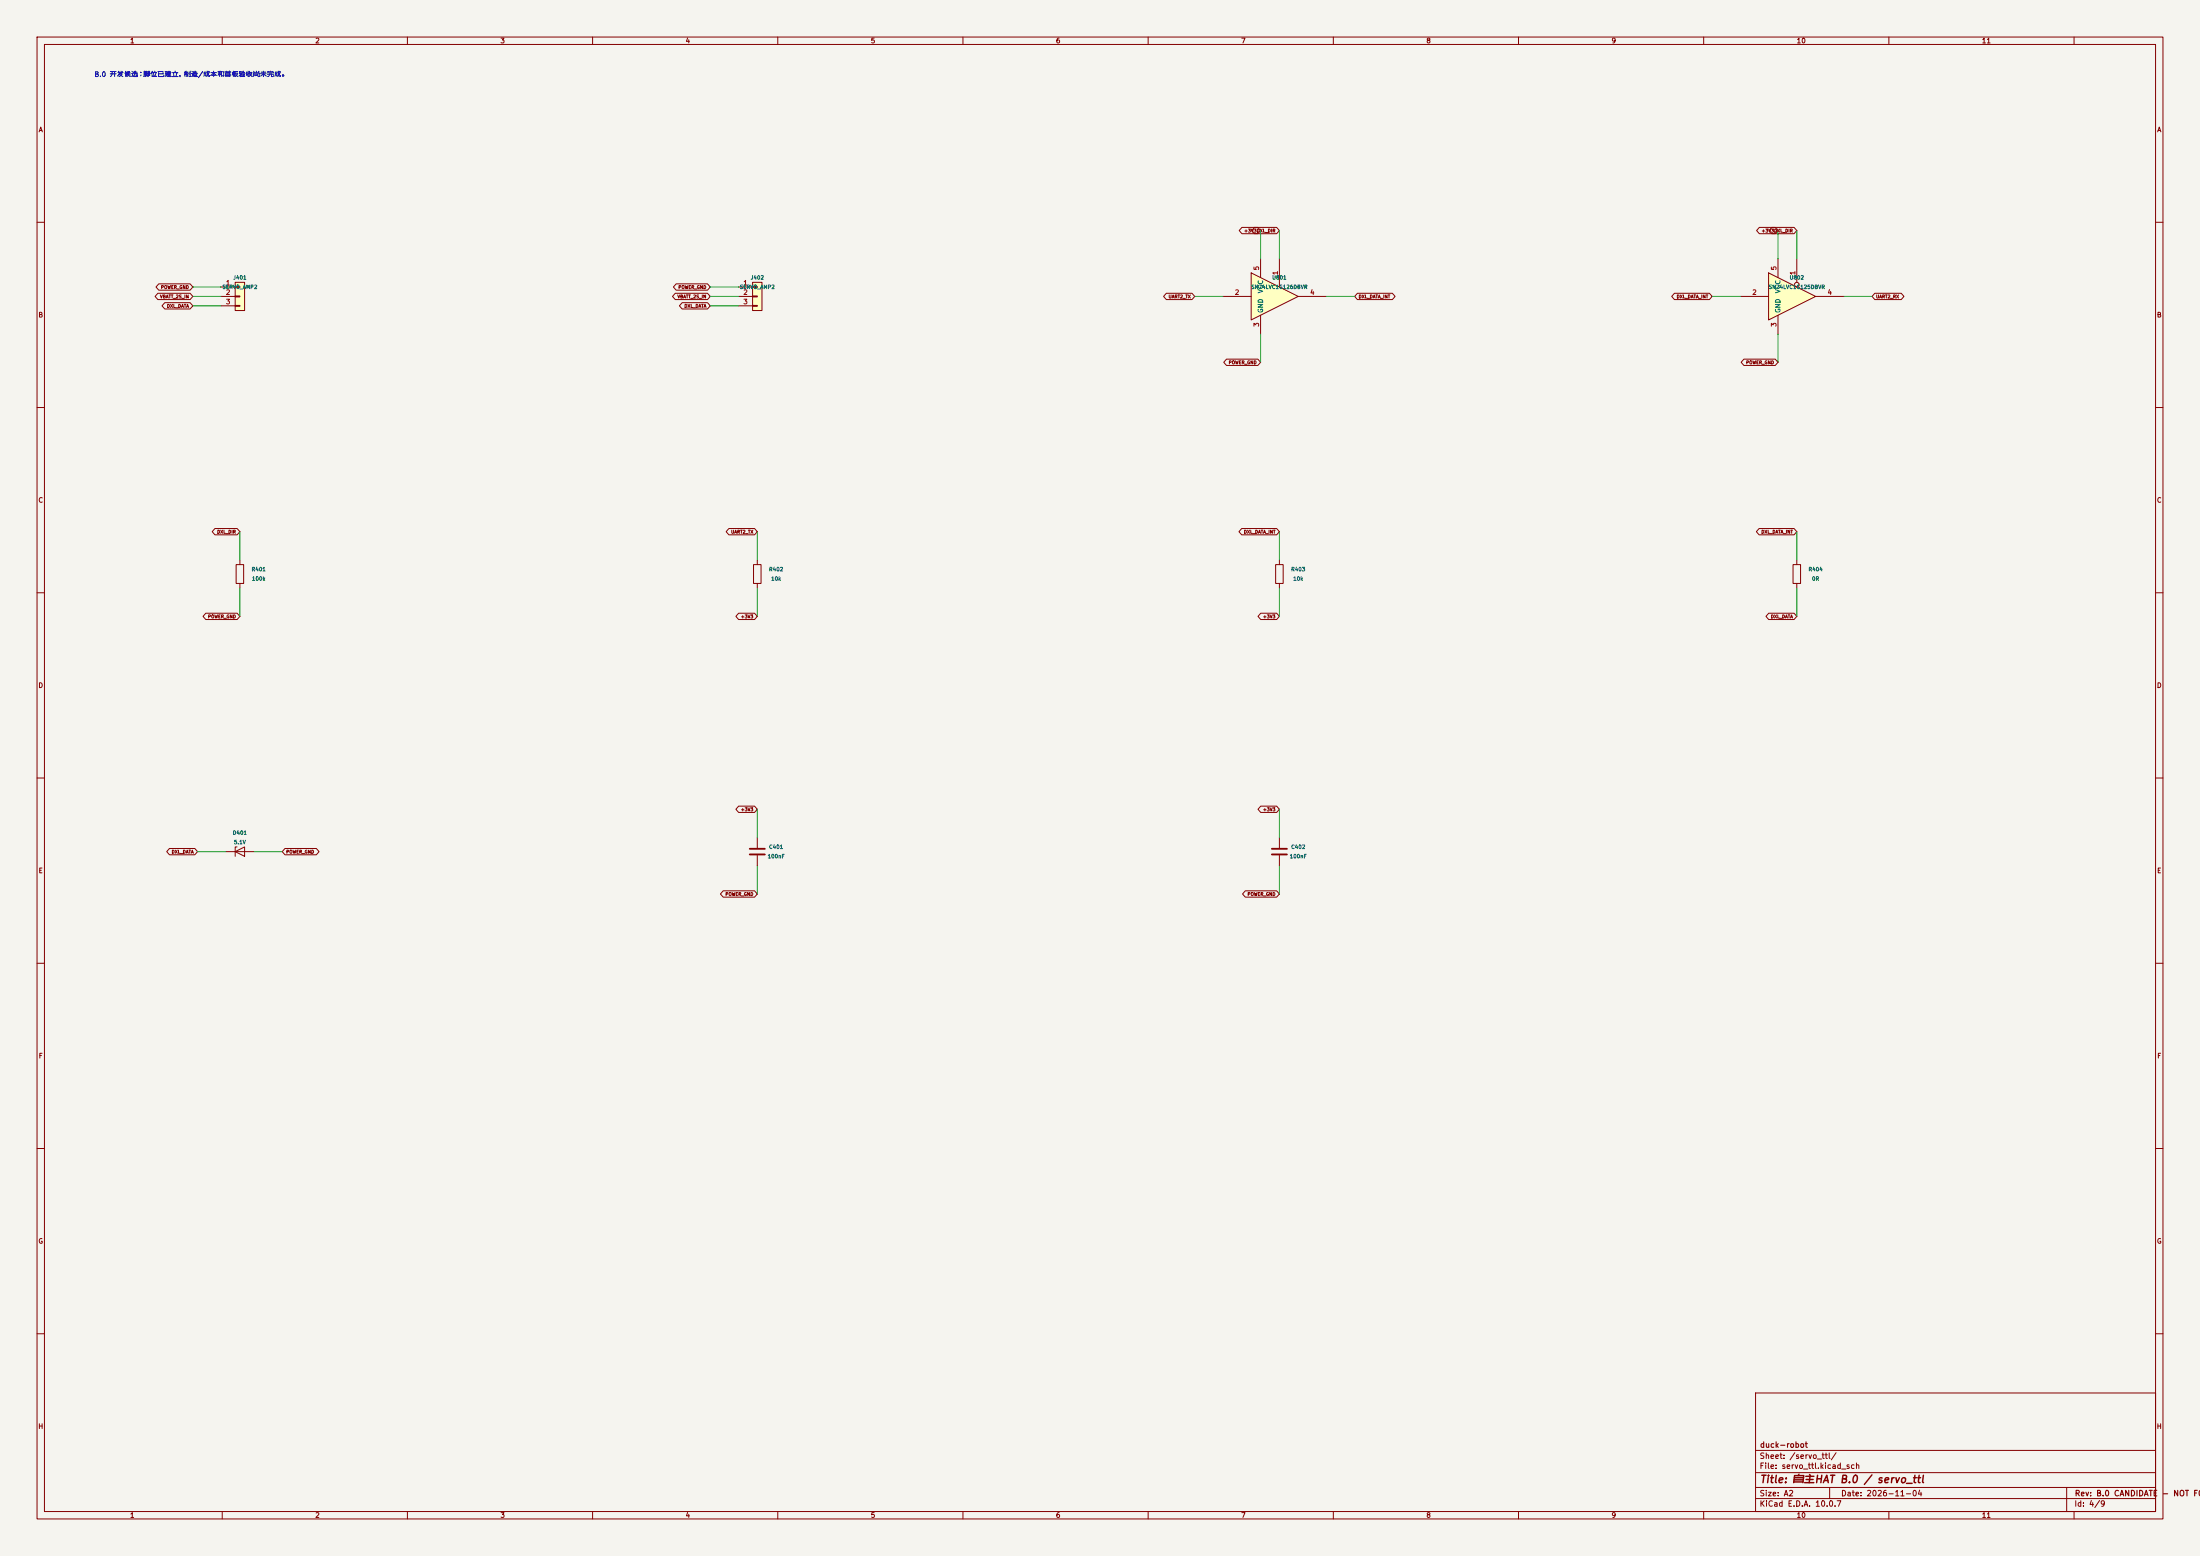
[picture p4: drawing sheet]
(kicad_sch 
 (version 20250114) 
 (generator "eeschema") 
 (paper "A2") 
 (title_block 
  (title "自主HAT B.0 / servo_ttl") 
  (date "2026-11-04") 
  (rev "B.0 CANDIDATE - NOT FOR FAB") 
  (company "duck-robot")) 
 (lib_symbols 
  (symbol "Connector_Generic:Conn_01x03" 
   (pin_names 
    (offset 1.016)  (hide yes))  (exclude_from_sim no)  (in_bom yes)  (on_board yes) 
   (in_pos_files yes) 
   (duplicate_pin_numbers_are_jumpers no) 
   (property "Reference" "J"  (at 0 5.08 0)  (show_name no)  (do_not_autoplace no)  (effects  (font  (size 1.27 1.27)))) 
   (property "Value" "Conn_01x03"  (at 0 -5.08 0)  (show_name no)  (do_not_autoplace no)  (effects  (font  (size 1.27 1.27)))) 
   (property "Footprint" ""  (at 0 0 0)  (show_name no)  (do_not_autoplace no)  (hide yes)  (effects  (font  (size 1.27 1.27)))) 
   (property "Datasheet" ""  (at 0 0 0)  (show_name no)  (do_not_autoplace no)  (hide yes)  (effects  (font  (size 1.27 1.27)))) 
   (property "Description" "Generic connector, single row, 01x03, script generated (kicad-library-utils/schlib/autogen/connector/)"  (at 0 0 0)  (show_name no)  (do_not_autoplace no)  (hide yes)  (effects  (font  (size 1.27 1.27)))) 
   (symbol "Conn_01x03_1_1" 
    (rectangle  (start -1.27 3.81)  (end 1.27 -3.81)  (stroke  (width 0.254)  (type default))  (fill  (type background))) 
    (rectangle  (start -1.27 2.667)  (end 0 2.413)  (stroke  (width 0.1524)  (type default))  (fill  (type none))) 
    (rectangle  (start -1.27 0.127)  (end 0 -0.127)  (stroke  (width 0.1524)  (type default))  (fill  (type none))) 
    (rectangle  (start -1.27 -2.413)  (end 0 -2.667)  (stroke  (width 0.1524)  (type default))  (fill  (type none))) 
    (pin passive line  (at -5.08 2.54 0)  (length 3.81)  (name "Pin_1"  (effects  (font  (size 1.27 1.27))))  (number "1"  (effects  (font  (size 1.27 1.27))))) 
    (pin passive line  (at -5.08 0 0)  (length 3.81)  (name "Pin_2"  (effects  (font  (size 1.27 1.27))))  (number "2"  (effects  (font  (size 1.27 1.27))))) 
    (pin passive line  (at -5.08 -2.54 0)  (length 3.81)  (name "Pin_3"  (effects  (font  (size 1.27 1.27))))  (number "3"  (effects  (font  (size 1.27 1.27)))))) 
   (embedded_fonts no)) 
  (symbol "74xGxx:74LVC1G126"  (exclude_from_sim no)  (in_bom yes)  (on_board yes) 
   (in_pos_files yes) 
   (duplicate_pin_numbers_are_jumpers no) 
   (property "Reference" "U"  (at 2.54 7.62 0)  (show_name no)  (do_not_autoplace no)  (effects  (font  (size 1.27 1.27)))) 
   (property "Value" "74LVC1G126"  (at 2.54 -7.62 0)  (show_name no)  (do_not_autoplace no)  (effects  (font  (size 1.27 1.27)))) 
   (property "Footprint" ""  (at 0 0 0)  (show_name no)  (do_not_autoplace no)  (hide yes)  (effects  (font  (size 1.27 1.27)))) 
   (property "Datasheet" "http://www.ti.com/lit/sg/scyt129e/scyt129e.pdf"  (at 0 0 0)  (show_name no)  (do_not_autoplace no)  (hide yes)  (effects  (font  (size 1.27 1.27)))) 
   (property "Description" "Single Buffer Gate Tri-State, Low-Voltage CMOS"  (at 0 0 0)  (show_name no)  (do_not_autoplace no)  (hide yes)  (effects  (font  (size 1.27 1.27)))) 
   (symbol "74LVC1G126_0_1" 
    (polyline  (pts  (xy -7.62 6.35)  (xy -7.62 -6.35)  (xy 5.08 0)  (xy -7.62 6.35))  (stroke  (width 0.254)  (type default))  (fill  (type background)))) 
   (symbol "74LVC1G126_1_1" 
    (pin input line  (at 0 10.16 270)  (length 7.62)  (name ""  (effects  (font  (size 1.27 1.27))))  (number "1"  (effects  (font  (size 1.27 1.27))))) 
    (pin input line  (at -15.24 0 0)  (length 7.62)  (name ""  (effects  (font  (size 1.27 1.27))))  (number "2"  (effects  (font  (size 1.27 1.27))))) 
    (pin power_in line  (at -5.08 -10.16 90)  (length 5.08)  (name "GND"  (effects  (font  (size 1.27 1.27))))  (number "3"  (effects  (font  (size 1.27 1.27))))) 
    (pin tri_state line  (at 12.7 0 180)  (length 7.62)  (name ""  (effects  (font  (size 1.27 1.27))))  (number "4"  (effects  (font  (size 1.27 1.27))))) 
    (pin power_in line  (at -5.08 10.16 270)  (length 5.08)  (name "VCC"  (effects  (font  (size 1.27 1.27))))  (number "5"  (effects  (font  (size 1.27 1.27)))))) 
   (embedded_fonts no)) 
  (symbol "74xGxx:74LVC1G125"  (exclude_from_sim no)  (in_bom yes)  (on_board yes) 
   (in_pos_files yes) 
   (duplicate_pin_numbers_are_jumpers no) 
   (property "Reference" "U"  (at -10.16 7.62 0)  (show_name no)  (do_not_autoplace no)  (effects  (font  (size 1.27 1.27)))) 
   (property "Value" "74LVC1G125"  (at 2.54 -7.62 0)  (show_name no)  (do_not_autoplace no)  (effects  (font  (size 1.27 1.27)))) 
   (property "Footprint" ""  (at 0 0 0)  (show_name no)  (do_not_autoplace no)  (hide yes)  (effects  (font  (size 1.27 1.27)))) 
   (property "Datasheet" "https://www.ti.com/lit/ds/symlink/sn74lvc1g125.pdf"  (at 0 0 0)  (show_name no)  (do_not_autoplace no)  (hide yes)  (effects  (font  (size 1.27 1.27)))) 
   (property "Description" "Single Buffer Gate Tri-State, Low-Voltage CMOS"  (at 0 0 0)  (show_name no)  (do_not_autoplace no)  (hide yes)  (effects  (font  (size 1.27 1.27)))) 
   (symbol "74LVC1G125_0_1" 
    (polyline  (pts  (xy -7.62 6.35)  (xy -7.62 -6.35)  (xy 5.08 0)  (xy -7.62 6.35))  (stroke  (width 0.254)  (type default))  (fill  (type background)))) 
   (symbol "74LVC1G125_1_1" 
    (pin input inverted  (at 0 10.16 270)  (length 7.62)  (name ""  (effects  (font  (size 1.27 1.27))))  (number "1"  (effects  (font  (size 1.27 1.27))))) 
    (pin input line  (at -15.24 0 0)  (length 7.62)  (name ""  (effects  (font  (size 1.27 1.27))))  (number "2"  (effects  (font  (size 1.27 1.27))))) 
    (pin power_in line  (at -5.08 -10.16 90)  (length 5.08)  (name "GND"  (effects  (font  (size 1.27 1.27))))  (number "3"  (effects  (font  (size 1.27 1.27))))) 
    (pin tri_state line  (at 12.7 0 180)  (length 7.62)  (name ""  (effects  (font  (size 1.27 1.27))))  (number "4"  (effects  (font  (size 1.27 1.27))))) 
    (pin power_in line  (at -5.08 10.16 270)  (length 5.08)  (name "VCC"  (effects  (font  (size 1.27 1.27))))  (number "5"  (effects  (font  (size 1.27 1.27)))))) 
   (embedded_fonts no)) 
  (symbol "Device:R" 
   (pin_numbers  (hide yes)) 
   (pin_names 
    (offset 0))  (exclude_from_sim no)  (in_bom yes)  (on_board yes) 
   (in_pos_files yes) 
   (duplicate_pin_numbers_are_jumpers no) 
   (property "Reference" "R"  (at 2.032 0 90)  (show_name no)  (do_not_autoplace no)  (effects  (font  (size 1.27 1.27)))) 
   (property "Value" "R"  (at 0 0 90)  (show_name no)  (do_not_autoplace no)  (effects  (font  (size 1.27 1.27)))) 
   (property "Footprint" ""  (at -1.778 0 90)  (show_name no)  (do_not_autoplace no)  (hide yes)  (effects  (font  (size 1.27 1.27)))) 
   (property "Datasheet" ""  (at 0 0 0)  (show_name no)  (do_not_autoplace no)  (hide yes)  (effects  (font  (size 1.27 1.27)))) 
   (property "Description" "Resistor"  (at 0 0 0)  (show_name no)  (do_not_autoplace no)  (hide yes)  (effects  (font  (size 1.27 1.27)))) 
   (symbol "R_0_1" 
    (rectangle  (start -1.016 -2.54)  (end 1.016 2.54)  (stroke  (width 0.254)  (type default))  (fill  (type none)))) 
   (symbol "R_1_1" 
    (pin passive line  (at 0 3.81 270)  (length 1.27)  (name ""  (effects  (font  (size 1.27 1.27))))  (number "1"  (effects  (font  (size 1.27 1.27))))) 
    (pin passive line  (at 0 -3.81 90)  (length 1.27)  (name ""  (effects  (font  (size 1.27 1.27))))  (number "2"  (effects  (font  (size 1.27 1.27)))))) 
   (embedded_fonts no)) 
  (symbol "Device:D_Zener" 
   (pin_numbers  (hide yes)) 
   (pin_names 
    (offset 1.016)  (hide yes))  (exclude_from_sim no)  (in_bom yes)  (on_board yes) 
   (in_pos_files yes) 
   (duplicate_pin_numbers_are_jumpers no) 
   (property "Reference" "D"  (at 0 2.54 0)  (show_name no)  (do_not_autoplace no)  (effects  (font  (size 1.27 1.27)))) 
   (property "Value" "D_Zener"  (at 0 -2.54 0)  (show_name no)  (do_not_autoplace no)  (effects  (font  (size 1.27 1.27)))) 
   (property "Footprint" ""  (at 0 0 0)  (show_name no)  (do_not_autoplace no)  (hide yes)  (effects  (font  (size 1.27 1.27)))) 
   (property "Datasheet" ""  (at 0 0 0)  (show_name no)  (do_not_autoplace no)  (hide yes)  (effects  (font  (size 1.27 1.27)))) 
   (property "Description" "Zener diode"  (at 0 0 0)  (show_name no)  (do_not_autoplace no)  (hide yes)  (effects  (font  (size 1.27 1.27)))) 
   (symbol "D_Zener_0_1" 
    (polyline  (pts  (xy -1.27 -1.27)  (xy -1.27 1.27)  (xy -0.762 1.27))  (stroke  (width 0.254)  (type default))  (fill  (type none))) 
    (polyline  (pts  (xy 1.27 0)  (xy -1.27 0))  (stroke  (width 0)  (type default))  (fill  (type none))) 
    (polyline  (pts  (xy 1.27 -1.27)  (xy 1.27 1.27)  (xy -1.27 0)  (xy 1.27 -1.27))  (stroke  (width 0.254)  (type default))  (fill  (type none)))) 
   (symbol "D_Zener_1_1" 
    (pin passive line  (at -3.81 0 0)  (length 2.54)  (name "K"  (effects  (font  (size 1.27 1.27))))  (number "1"  (effects  (font  (size 1.27 1.27))))) 
    (pin passive line  (at 3.81 0 180)  (length 2.54)  (name "A"  (effects  (font  (size 1.27 1.27))))  (number "2"  (effects  (font  (size 1.27 1.27)))))) 
   (embedded_fonts no)) 
  (symbol "Device:C" 
   (pin_numbers  (hide yes)) 
   (pin_names 
    (offset 0.254))  (exclude_from_sim no)  (in_bom yes)  (on_board yes) 
   (in_pos_files yes) 
   (duplicate_pin_numbers_are_jumpers no) 
   (property "Reference" "C"  (at 0.635 2.54 0)  (show_name no)  (do_not_autoplace no)  (effects  (font  (size 1.27 1.27))  (justify left))) 
   (property "Value" "C"  (at 0.635 -2.54 0)  (show_name no)  (do_not_autoplace no)  (effects  (font  (size 1.27 1.27))  (justify left))) 
   (property "Footprint" ""  (at 0.9652 -3.81 0)  (show_name no)  (do_not_autoplace no)  (hide yes)  (effects  (font  (size 1.27 1.27)))) 
   (property "Datasheet" ""  (at 0 0 0)  (show_name no)  (do_not_autoplace no)  (hide yes)  (effects  (font  (size 1.27 1.27)))) 
   (property "Description" "Unpolarized capacitor"  (at 0 0 0)  (show_name no)  (do_not_autoplace no)  (hide yes)  (effects  (font  (size 1.27 1.27)))) 
   (symbol "C_0_1" 
    (polyline  (pts  (xy -2.032 0.762)  (xy 2.032 0.762))  (stroke  (width 0.508)  (type default))  (fill  (type none))) 
    (polyline  (pts  (xy -2.032 -0.762)  (xy 2.032 -0.762))  (stroke  (width 0.508)  (type default))  (fill  (type none)))) 
   (symbol "C_1_1" 
    (pin passive line  (at 0 3.81 270)  (length 2.794)  (name ""  (effects  (font  (size 1.27 1.27))))  (number "1"  (effects  (font  (size 1.27 1.27))))) 
    (pin passive line  (at 0 -3.81 90)  (length 2.794)  (name ""  (effects  (font  (size 1.27 1.27))))  (number "2"  (effects  (font  (size 1.27 1.27)))))) 
   (embedded_fonts no))) 
 (text "B.0 开发候选；脚位已建立，制造/成本和首板验收尚未完成。"  (at 25.4 20.32 0)  (effects  (font  (size 1.3 1.3))  (justify left))) 
 (wire  (pts  (xy 59.69 77.47)  (xy 52.07 77.47))  (stroke  (width 0)  (type default))) 
 (global_label "POWER_GND" 
  (shape bidirectional)  (at 52.07 77.47 180)  (effects  (font  (size 0.85 0.85))  (justify right)) 
  (property "Intersheetrefs" "${INTERSHEET_REFS}"  (at 52.07 77.47 0)  (effects  (font  (size 1.0 1.0))  (hide yes)))) 
 (wire  (pts  (xy 59.69 80.01)  (xy 52.07 80.01))  (stroke  (width 0)  (type default))) 
 (global_label "VBATT_2S_IN" 
  (shape bidirectional)  (at 52.07 80.01 180)  (effects  (font  (size 0.85 0.85))  (justify right)) 
  (property "Intersheetrefs" "${INTERSHEET_REFS}"  (at 52.07 80.01 0)  (effects  (font  (size 1.0 1.0))  (hide yes)))) 
 (wire  (pts  (xy 59.69 82.55)  (xy 52.07 82.55))  (stroke  (width 0)  (type default))) 
 (global_label "DXL_DATA" 
  (shape bidirectional)  (at 52.07 82.55 180)  (effects  (font  (size 0.85 0.85))  (justify right)) 
  (property "Intersheetrefs" "${INTERSHEET_REFS}"  (at 52.07 82.55 0)  (effects  (font  (size 1.0 1.0))  (hide yes)))) 
 (symbol 
  (lib_id "Connector_Generic:Conn_01x03")  (at 64.77 80.01 0)  (unit 1)  (in_bom yes)  (on_board yes)  (dnp no) 
  (property "Reference" "J401"  (at 64.77 74.93 0)  (effects  (font  (size 1.0 1.0)))) 
  (property "Value" "SERVO_AMP2"  (at 64.77 77.47 0)  (effects  (font  (size 1.0 1.0)))) 
  (property "Footprint" "duck:AMP2007_3P_B"  (at 64.77 80.01 0)  (effects  (font  (size 1.0 1.0))  (hide yes)))  (pin "1")  (pin "2")  (pin "3") 
  (instances  (project "custom_hat_rev_b"  (path ""  (reference "J401")  (unit 1)))) 
  (property "MPN" "CNJM A2007WV-3P"  (at 65 80 0)  (effects  (font  (size 1.0 1.0))  (hide yes))) 
  (property "LCSC" "C5151076"  (at 65 80 0)  (effects  (font  (size 1.0 1.0))  (hide yes))) 
  (property "Manufacturer" "CNJM"  (at 65 80 0)  (effects  (font  (size 1.0 1.0))  (hide yes))) 
  (property "Datasheet" "https://atta.szlcsc.com/upload/public/pdf/source/20220909/93F02259E7146615AAD747544D994A1F.pdf"  (at 65 80 0)  (effects  (font  (size 1.0 1.0))  (hide yes))) 
  (property "Description" ""  (at 65 80 0)  (effects  (font  (size 1.0 1.0))  (hide yes)))) 
 (wire  (pts  (xy 199.39 77.47)  (xy 191.77 77.47))  (stroke  (width 0)  (type default))) 
 (global_label "POWER_GND" 
  (shape bidirectional)  (at 191.77 77.47 180)  (effects  (font  (size 0.85 0.85))  (justify right)) 
  (property "Intersheetrefs" "${INTERSHEET_REFS}"  (at 191.77 77.47 0)  (effects  (font  (size 1.0 1.0))  (hide yes)))) 
 (wire  (pts  (xy 199.39 80.01)  (xy 191.77 80.01))  (stroke  (width 0)  (type default))) 
 (global_label "VBATT_2S_IN" 
  (shape bidirectional)  (at 191.77 80.01 180)  (effects  (font  (size 0.85 0.85))  (justify right)) 
  (property "Intersheetrefs" "${INTERSHEET_REFS}"  (at 191.77 80.01 0)  (effects  (font  (size 1.0 1.0))  (hide yes)))) 
 (wire  (pts  (xy 199.39 82.55)  (xy 191.77 82.55))  (stroke  (width 0)  (type default))) 
 (global_label "DXL_DATA" 
  (shape bidirectional)  (at 191.77 82.55 180)  (effects  (font  (size 0.85 0.85))  (justify right)) 
  (property "Intersheetrefs" "${INTERSHEET_REFS}"  (at 191.77 82.55 0)  (effects  (font  (size 1.0 1.0))  (hide yes)))) 
 (symbol 
  (lib_id "Connector_Generic:Conn_01x03")  (at 204.47 80.01 0)  (unit 1)  (in_bom yes)  (on_board yes)  (dnp no) 
  (property "Reference" "J402"  (at 204.47 74.93 0)  (effects  (font  (size 1.0 1.0)))) 
  (property "Value" "SERVO_AMP2"  (at 204.47 77.47 0)  (effects  (font  (size 1.0 1.0)))) 
  (property "Footprint" "duck:AMP2007_3P_B"  (at 204.47 80.01 0)  (effects  (font  (size 1.0 1.0))  (hide yes)))  (pin "1")  (pin "2")  (pin "3") 
  (instances  (project "custom_hat_rev_b"  (path ""  (reference "J402")  (unit 1)))) 
  (property "MPN" "CNJM A2007WV-3P"  (at 205 80 0)  (effects  (font  (size 1.0 1.0))  (hide yes))) 
  (property "LCSC" "C5151076"  (at 205 80 0)  (effects  (font  (size 1.0 1.0))  (hide yes))) 
  (property "Manufacturer" "CNJM"  (at 205 80 0)  (effects  (font  (size 1.0 1.0))  (hide yes))) 
  (property "Datasheet" "https://atta.szlcsc.com/upload/public/pdf/source/20220909/93F02259E7146615AAD747544D994A1F.pdf"  (at 205 80 0)  (effects  (font  (size 1.0 1.0))  (hide yes))) 
  (property "Description" ""  (at 205 80 0)  (effects  (font  (size 1.0 1.0))  (hide yes)))) 
 (wire  (pts  (xy 345.44 69.85)  (xy 345.44 62.23))  (stroke  (width 0)  (type default))) 
 (global_label "DXL_DIR" 
  (shape bidirectional)  (at 345.44 62.23 180)  (effects  (font  (size 0.85 0.85))  (justify right)) 
  (property "Intersheetrefs" "${INTERSHEET_REFS}"  (at 345.44 62.23 0)  (effects  (font  (size 1.0 1.0))  (hide yes)))) 
 (wire  (pts  (xy 330.2 80.01)  (xy 322.58 80.01))  (stroke  (width 0)  (type default))) 
 (global_label "UART2_TX" 
  (shape bidirectional)  (at 322.58 80.01 180)  (effects  (font  (size 0.85 0.85))  (justify right)) 
  (property "Intersheetrefs" "${INTERSHEET_REFS}"  (at 322.58 80.01 0)  (effects  (font  (size 1.0 1.0))  (hide yes)))) 
 (wire  (pts  (xy 340.36 90.17)  (xy 340.36 97.79))  (stroke  (width 0)  (type default))) 
 (global_label "POWER_GND" 
  (shape bidirectional)  (at 340.36 97.79 180)  (effects  (font  (size 0.85 0.85))  (justify right)) 
  (property "Intersheetrefs" "${INTERSHEET_REFS}"  (at 340.36 97.79 0)  (effects  (font  (size 1.0 1.0))  (hide yes)))) 
 (wire  (pts  (xy 358.14 80.01)  (xy 365.76 80.01))  (stroke  (width 0)  (type default))) 
 (global_label "DXL_DATA_INT" 
  (shape bidirectional)  (at 365.76 80.01 0)  (effects  (font  (size 0.85 0.85))  (justify left)) 
  (property "Intersheetrefs" "${INTERSHEET_REFS}"  (at 365.76 80.01 0)  (effects  (font  (size 1.0 1.0))  (hide yes)))) 
 (wire  (pts  (xy 340.36 69.85)  (xy 340.36 62.23))  (stroke  (width 0)  (type default))) 
 (global_label "+3V3" 
  (shape bidirectional)  (at 340.36 62.23 180)  (effects  (font  (size 0.85 0.85))  (justify right)) 
  (property "Intersheetrefs" "${INTERSHEET_REFS}"  (at 340.36 62.23 0)  (effects  (font  (size 1.0 1.0))  (hide yes)))) 
 (symbol 
  (lib_id "74xGxx:74LVC1G126")  (at 345.44 80.01 0)  (unit 1)  (in_bom yes)  (on_board yes)  (dnp no) 
  (property "Reference" "U801"  (at 345.44 74.93 0)  (effects  (font  (size 1.0 1.0)))) 
  (property "Value" "SN74LVC1G126DBVR"  (at 345.44 77.47 0)  (effects  (font  (size 1.0 1.0)))) 
  (property "Footprint" "Package_TO_SOT_SMD:SOT-23-5"  (at 345.44 80.01 0)  (effects  (font  (size 1.0 1.0))  (hide yes)))  (pin "1")  (pin "2")  (pin "3")  (pin "4")  (pin "5") 
  (instances  (project "custom_hat_rev_b"  (path ""  (reference "U801")  (unit 1)))) 
  (property "MPN" "SN74LVC1G126DBVR"  (at 345 80 0)  (effects  (font  (size 1.0 1.0))  (hide yes))) 
  (property "LCSC" "C7834"  (at 345 80 0)  (effects  (font  (size 1.0 1.0))  (hide yes))) 
  (property "Manufacturer" "Texas Instruments"  (at 345 80 0)  (effects  (font  (size 1.0 1.0))  (hide yes))) 
  (property "Datasheet" ""  (at 345 80 0)  (effects  (font  (size 1.0 1.0))  (hide yes))) 
  (property "Description" ""  (at 345 80 0)  (effects  (font  (size 1.0 1.0))  (hide yes)))) 
 (wire  (pts  (xy 485.14 69.85)  (xy 485.14 62.23))  (stroke  (width 0)  (type default))) 
 (global_label "DXL_DIR" 
  (shape bidirectional)  (at 485.14 62.23 180)  (effects  (font  (size 0.85 0.85))  (justify right)) 
  (property "Intersheetrefs" "${INTERSHEET_REFS}"  (at 485.14 62.23 0)  (effects  (font  (size 1.0 1.0))  (hide yes)))) 
 (wire  (pts  (xy 469.9 80.01)  (xy 462.28 80.01))  (stroke  (width 0)  (type default))) 
 (global_label "DXL_DATA_INT" 
  (shape bidirectional)  (at 462.28 80.01 180)  (effects  (font  (size 0.85 0.85))  (justify right)) 
  (property "Intersheetrefs" "${INTERSHEET_REFS}"  (at 462.28 80.01 0)  (effects  (font  (size 1.0 1.0))  (hide yes)))) 
 (wire  (pts  (xy 480.06 90.17)  (xy 480.06 97.79))  (stroke  (width 0)  (type default))) 
 (global_label "POWER_GND" 
  (shape bidirectional)  (at 480.06 97.79 180)  (effects  (font  (size 0.85 0.85))  (justify right)) 
  (property "Intersheetrefs" "${INTERSHEET_REFS}"  (at 480.06 97.79 0)  (effects  (font  (size 1.0 1.0))  (hide yes)))) 
 (wire  (pts  (xy 497.84 80.01)  (xy 505.46 80.01))  (stroke  (width 0)  (type default))) 
 (global_label "UART2_RX" 
  (shape bidirectional)  (at 505.46 80.01 0)  (effects  (font  (size 0.85 0.85))  (justify left)) 
  (property "Intersheetrefs" "${INTERSHEET_REFS}"  (at 505.46 80.01 0)  (effects  (font  (size 1.0 1.0))  (hide yes)))) 
 (wire  (pts  (xy 480.06 69.85)  (xy 480.06 62.23))  (stroke  (width 0)  (type default))) 
 (global_label "+3V3" 
  (shape bidirectional)  (at 480.06 62.23 180)  (effects  (font  (size 0.85 0.85))  (justify right)) 
  (property "Intersheetrefs" "${INTERSHEET_REFS}"  (at 480.06 62.23 0)  (effects  (font  (size 1.0 1.0))  (hide yes)))) 
 (symbol 
  (lib_id "74xGxx:74LVC1G125")  (at 485.14 80.01 0)  (unit 1)  (in_bom yes)  (on_board yes)  (dnp no) 
  (property "Reference" "U802"  (at 485.14 74.93 0)  (effects  (font  (size 1.0 1.0)))) 
  (property "Value" "SN74LVC1G125DBVR"  (at 485.14 77.47 0)  (effects  (font  (size 1.0 1.0)))) 
  (property "Footprint" "Package_TO_SOT_SMD:SOT-23-5"  (at 485.14 80.01 0)  (effects  (font  (size 1.0 1.0))  (hide yes)))  (pin "1")  (pin "2")  (pin "3")  (pin "4")  (pin "5") 
  (instances  (project "custom_hat_rev_b"  (path ""  (reference "U802")  (unit 1)))) 
  (property "MPN" "SN74LVC1G125DBVR"  (at 485 80 0)  (effects  (font  (size 1.0 1.0))  (hide yes))) 
  (property "LCSC" "C23654"  (at 485 80 0)  (effects  (font  (size 1.0 1.0))  (hide yes))) 
  (property "Manufacturer" "Texas Instruments"  (at 485 80 0)  (effects  (font  (size 1.0 1.0))  (hide yes))) 
  (property "Datasheet" ""  (at 485 80 0)  (effects  (font  (size 1.0 1.0))  (hide yes))) 
  (property "Description" ""  (at 485 80 0)  (effects  (font  (size 1.0 1.0))  (hide yes)))) 
 (wire  (pts  (xy 64.77 151.13)  (xy 64.77 143.51))  (stroke  (width 0)  (type default))) 
 (global_label "DXL_DIR" 
  (shape bidirectional)  (at 64.77 143.51 180)  (effects  (font  (size 0.85 0.85))  (justify right)) 
  (property "Intersheetrefs" "${INTERSHEET_REFS}"  (at 64.77 143.51 0)  (effects  (font  (size 1.0 1.0))  (hide yes)))) 
 (wire  (pts  (xy 64.77 158.75)  (xy 64.77 166.37))  (stroke  (width 0)  (type default))) 
 (global_label "POWER_GND" 
  (shape bidirectional)  (at 64.77 166.37 180)  (effects  (font  (size 0.85 0.85))  (justify right)) 
  (property "Intersheetrefs" "${INTERSHEET_REFS}"  (at 64.77 166.37 0)  (effects  (font  (size 1.0 1.0))  (hide yes)))) 
 (symbol 
  (lib_id "Device:R")  (at 64.77 154.94 0)  (unit 1)  (in_bom yes)  (on_board yes)  (dnp no) 
  (property "Reference" "R401"  (at 69.85 153.67 0)  (effects  (font  (size 1.0 1.0)))) 
  (property "Value" "100k"  (at 69.85 156.21 0)  (effects  (font  (size 1.0 1.0)))) 
  (property "Footprint" "Resistor_SMD:R_0603_1608Metric"  (at 64.77 154.94 0)  (effects  (font  (size 1.0 1.0))  (hide yes)))  (pin "1")  (pin "2") 
  (instances  (project "custom_hat_rev_b"  (path ""  (reference "R401")  (unit 1)))) 
  (property "MPN" "0603WAF1003T5E"  (at 65 155 0)  (effects  (font  (size 1.0 1.0))  (hide yes))) 
  (property "LCSC" "C25803"  (at 65 155 0)  (effects  (font  (size 1.0 1.0))  (hide yes))) 
  (property "Manufacturer" "UNI-ROYAL"  (at 65 155 0)  (effects  (font  (size 1.0 1.0))  (hide yes))) 
  (property "Datasheet" ""  (at 65 155 0)  (effects  (font  (size 1.0 1.0))  (hide yes))) 
  (property "Description" ""  (at 65 155 0)  (effects  (font  (size 1.0 1.0))  (hide yes)))) 
 (wire  (pts  (xy 204.47 151.13)  (xy 204.47 143.51))  (stroke  (width 0)  (type default))) 
 (global_label "UART2_TX" 
  (shape bidirectional)  (at 204.47 143.51 180)  (effects  (font  (size 0.85 0.85))  (justify right)) 
  (property "Intersheetrefs" "${INTERSHEET_REFS}"  (at 204.47 143.51 0)  (effects  (font  (size 1.0 1.0))  (hide yes)))) 
 (wire  (pts  (xy 204.47 158.75)  (xy 204.47 166.37))  (stroke  (width 0)  (type default))) 
 (global_label "+3V3" 
  (shape bidirectional)  (at 204.47 166.37 180)  (effects  (font  (size 0.85 0.85))  (justify right)) 
  (property "Intersheetrefs" "${INTERSHEET_REFS}"  (at 204.47 166.37 0)  (effects  (font  (size 1.0 1.0))  (hide yes)))) 
 (symbol 
  (lib_id "Device:R")  (at 204.47 154.94 0)  (unit 1)  (in_bom yes)  (on_board yes)  (dnp no) 
  (property "Reference" "R402"  (at 209.55 153.67 0)  (effects  (font  (size 1.0 1.0)))) 
  (property "Value" "10k"  (at 209.55 156.21 0)  (effects  (font  (size 1.0 1.0)))) 
  (property "Footprint" "Resistor_SMD:R_0603_1608Metric"  (at 204.47 154.94 0)  (effects  (font  (size 1.0 1.0))  (hide yes)))  (pin "1")  (pin "2") 
  (instances  (project "custom_hat_rev_b"  (path ""  (reference "R402")  (unit 1)))) 
  (property "MPN" "0603WAF1002T5E"  (at 205 155 0)  (effects  (font  (size 1.0 1.0))  (hide yes))) 
  (property "LCSC" "C25804"  (at 205 155 0)  (effects  (font  (size 1.0 1.0))  (hide yes))) 
  (property "Manufacturer" "UNI-ROYAL"  (at 205 155 0)  (effects  (font  (size 1.0 1.0))  (hide yes))) 
  (property "Datasheet" ""  (at 205 155 0)  (effects  (font  (size 1.0 1.0))  (hide yes))) 
  (property "Description" ""  (at 205 155 0)  (effects  (font  (size 1.0 1.0))  (hide yes)))) 
 (wire  (pts  (xy 345.44 151.13)  (xy 345.44 143.51))  (stroke  (width 0)  (type default))) 
 (global_label "DXL_DATA_INT" 
  (shape bidirectional)  (at 345.44 143.51 180)  (effects  (font  (size 0.85 0.85))  (justify right)) 
  (property "Intersheetrefs" "${INTERSHEET_REFS}"  (at 345.44 143.51 0)  (effects  (font  (size 1.0 1.0))  (hide yes)))) 
 (wire  (pts  (xy 345.44 158.75)  (xy 345.44 166.37))  (stroke  (width 0)  (type default))) 
 (global_label "+3V3" 
  (shape bidirectional)  (at 345.44 166.37 180)  (effects  (font  (size 0.85 0.85))  (justify right)) 
  (property "Intersheetrefs" "${INTERSHEET_REFS}"  (at 345.44 166.37 0)  (effects  (font  (size 1.0 1.0))  (hide yes)))) 
 (symbol 
  (lib_id "Device:R")  (at 345.44 154.94 0)  (unit 1)  (in_bom yes)  (on_board yes)  (dnp no) 
  (property "Reference" "R403"  (at 350.52 153.67 0)  (effects  (font  (size 1.0 1.0)))) 
  (property "Value" "10k"  (at 350.52 156.21 0)  (effects  (font  (size 1.0 1.0)))) 
  (property "Footprint" "Resistor_SMD:R_0603_1608Metric"  (at 345.44 154.94 0)  (effects  (font  (size 1.0 1.0))  (hide yes)))  (pin "1")  (pin "2") 
  (instances  (project "custom_hat_rev_b"  (path ""  (reference "R403")  (unit 1)))) 
  (property "MPN" "0603WAF1002T5E"  (at 345 155 0)  (effects  (font  (size 1.0 1.0))  (hide yes))) 
  (property "LCSC" "C25804"  (at 345 155 0)  (effects  (font  (size 1.0 1.0))  (hide yes))) 
  (property "Manufacturer" "UNI-ROYAL"  (at 345 155 0)  (effects  (font  (size 1.0 1.0))  (hide yes))) 
  (property "Datasheet" ""  (at 345 155 0)  (effects  (font  (size 1.0 1.0))  (hide yes))) 
  (property "Description" ""  (at 345 155 0)  (effects  (font  (size 1.0 1.0))  (hide yes)))) 
 (wire  (pts  (xy 485.14 151.13)  (xy 485.14 143.51))  (stroke  (width 0)  (type default))) 
 (global_label "DXL_DATA_INT" 
  (shape bidirectional)  (at 485.14 143.51 180)  (effects  (font  (size 0.85 0.85))  (justify right)) 
  (property "Intersheetrefs" "${INTERSHEET_REFS}"  (at 485.14 143.51 0)  (effects  (font  (size 1.0 1.0))  (hide yes)))) 
 (wire  (pts  (xy 485.14 158.75)  (xy 485.14 166.37))  (stroke  (width 0)  (type default))) 
 (global_label "DXL_DATA" 
  (shape bidirectional)  (at 485.14 166.37 180)  (effects  (font  (size 0.85 0.85))  (justify right)) 
  (property "Intersheetrefs" "${INTERSHEET_REFS}"  (at 485.14 166.37 0)  (effects  (font  (size 1.0 1.0))  (hide yes)))) 
 (symbol 
  (lib_id "Device:R")  (at 485.14 154.94 0)  (unit 1)  (in_bom yes)  (on_board yes)  (dnp no) 
  (property "Reference" "R404"  (at 490.21999999999997 153.67 0)  (effects  (font  (size 1.0 1.0)))) 
  (property "Value" "0R"  (at 490.21999999999997 156.21 0)  (effects  (font  (size 1.0 1.0)))) 
  (property "Footprint" "Resistor_SMD:R_0603_1608Metric"  (at 485.14 154.94 0)  (effects  (font  (size 1.0 1.0))  (hide yes)))  (pin "1")  (pin "2") 
  (instances  (project "custom_hat_rev_b"  (path ""  (reference "R404")  (unit 1)))) 
  (property "MPN" "0603WAF0000T5E"  (at 485 155 0)  (effects  (font  (size 1.0 1.0))  (hide yes))) 
  (property "LCSC" "C21189"  (at 485 155 0)  (effects  (font  (size 1.0 1.0))  (hide yes))) 
  (property "Manufacturer" "UNI-ROYAL"  (at 485 155 0)  (effects  (font  (size 1.0 1.0))  (hide yes))) 
  (property "Datasheet" ""  (at 485 155 0)  (effects  (font  (size 1.0 1.0))  (hide yes))) 
  (property "Description" ""  (at 485 155 0)  (effects  (font  (size 1.0 1.0))  (hide yes)))) 
 (wire  (pts  (xy 60.96 229.87)  (xy 53.34 229.87))  (stroke  (width 0)  (type default))) 
 (global_label "DXL_DATA" 
  (shape bidirectional)  (at 53.34 229.87 180)  (effects  (font  (size 0.85 0.85))  (justify right)) 
  (property "Intersheetrefs" "${INTERSHEET_REFS}"  (at 53.34 229.87 0)  (effects  (font  (size 1.0 1.0))  (hide yes)))) 
 (wire  (pts  (xy 68.58 229.87)  (xy 76.2 229.87))  (stroke  (width 0)  (type default))) 
 (global_label "POWER_GND" 
  (shape bidirectional)  (at 76.2 229.87 0)  (effects  (font  (size 0.85 0.85))  (justify left)) 
  (property "Intersheetrefs" "${INTERSHEET_REFS}"  (at 76.2 229.87 0)  (effects  (font  (size 1.0 1.0))  (hide yes)))) 
 (symbol 
  (lib_id "Device:D_Zener")  (at 64.77 229.87 0)  (unit 1)  (in_bom yes)  (on_board yes)  (dnp no) 
  (property "Reference" "D401"  (at 64.77 224.79 0)  (effects  (font  (size 1.0 1.0)))) 
  (property "Value" "5.1V"  (at 64.77 227.33 0)  (effects  (font  (size 1.0 1.0)))) 
  (property "Footprint" "Diode_SMD:D_SOD-323"  (at 64.77 229.87 0)  (effects  (font  (size 1.0 1.0))  (hide yes)))  (pin "1")  (pin "2") 
  (instances  (project "custom_hat_rev_b"  (path ""  (reference "D401")  (unit 1)))) 
  (property "MPN" "BZT52C5V1S-7-F"  (at 65 230 0)  (effects  (font  (size 1.0 1.0))  (hide yes))) 
  (property "LCSC" "C151348"  (at 65 230 0)  (effects  (font  (size 1.0 1.0))  (hide yes))) 
  (property "Manufacturer" "Diodes"  (at 65 230 0)  (effects  (font  (size 1.0 1.0))  (hide yes))) 
  (property "Datasheet" ""  (at 65 230 0)  (effects  (font  (size 1.0 1.0))  (hide yes))) 
  (property "Description" ""  (at 65 230 0)  (effects  (font  (size 1.0 1.0))  (hide yes)))) 
 (wire  (pts  (xy 204.47 226.06)  (xy 204.47 218.44))  (stroke  (width 0)  (type default))) 
 (global_label "+3V3" 
  (shape bidirectional)  (at 204.47 218.44 180)  (effects  (font  (size 0.85 0.85))  (justify right)) 
  (property "Intersheetrefs" "${INTERSHEET_REFS}"  (at 204.47 218.44 0)  (effects  (font  (size 1.0 1.0))  (hide yes)))) 
 (wire  (pts  (xy 204.47 233.68)  (xy 204.47 241.3))  (stroke  (width 0)  (type default))) 
 (global_label "POWER_GND" 
  (shape bidirectional)  (at 204.47 241.3 180)  (effects  (font  (size 0.85 0.85))  (justify right)) 
  (property "Intersheetrefs" "${INTERSHEET_REFS}"  (at 204.47 241.3 0)  (effects  (font  (size 1.0 1.0))  (hide yes)))) 
 (symbol 
  (lib_id "Device:C")  (at 204.47 229.87 0)  (unit 1)  (in_bom yes)  (on_board yes)  (dnp no) 
  (property "Reference" "C401"  (at 209.55 228.6 0)  (effects  (font  (size 1.0 1.0)))) 
  (property "Value" "100nF"  (at 209.55 231.14000000000001 0)  (effects  (font  (size 1.0 1.0)))) 
  (property "Footprint" "Capacitor_SMD:C_0603_1608Metric"  (at 204.47 229.87 0)  (effects  (font  (size 1.0 1.0))  (hide yes)))  (pin "1")  (pin "2") 
  (instances  (project "custom_hat_rev_b"  (path ""  (reference "C401")  (unit 1)))) 
  (property "MPN" "CC0603KRX7R9BB104"  (at 205 230 0)  (effects  (font  (size 1.0 1.0))  (hide yes))) 
  (property "LCSC" "C14663"  (at 205 230 0)  (effects  (font  (size 1.0 1.0))  (hide yes))) 
  (property "Manufacturer" "YAGEO"  (at 205 230 0)  (effects  (font  (size 1.0 1.0))  (hide yes))) 
  (property "Datasheet" ""  (at 205 230 0)  (effects  (font  (size 1.0 1.0))  (hide yes))) 
  (property "Description" ""  (at 205 230 0)  (effects  (font  (size 1.0 1.0))  (hide yes)))) 
 (wire  (pts  (xy 345.44 226.06)  (xy 345.44 218.44))  (stroke  (width 0)  (type default))) 
 (global_label "+3V3" 
  (shape bidirectional)  (at 345.44 218.44 180)  (effects  (font  (size 0.85 0.85))  (justify right)) 
  (property "Intersheetrefs" "${INTERSHEET_REFS}"  (at 345.44 218.44 0)  (effects  (font  (size 1.0 1.0))  (hide yes)))) 
 (wire  (pts  (xy 345.44 233.68)  (xy 345.44 241.3))  (stroke  (width 0)  (type default))) 
 (global_label "POWER_GND" 
  (shape bidirectional)  (at 345.44 241.3 180)  (effects  (font  (size 0.85 0.85))  (justify right)) 
  (property "Intersheetrefs" "${INTERSHEET_REFS}"  (at 345.44 241.3 0)  (effects  (font  (size 1.0 1.0))  (hide yes)))) 
 (symbol 
  (lib_id "Device:C")  (at 345.44 229.87 0)  (unit 1)  (in_bom yes)  (on_board yes)  (dnp no) 
  (property "Reference" "C402"  (at 350.52 228.6 0)  (effects  (font  (size 1.0 1.0)))) 
  (property "Value" "100nF"  (at 350.52 231.14000000000001 0)  (effects  (font  (size 1.0 1.0)))) 
  (property "Footprint" "Capacitor_SMD:C_0603_1608Metric"  (at 345.44 229.87 0)  (effects  (font  (size 1.0 1.0))  (hide yes)))  (pin "1")  (pin "2") 
  (instances  (project "custom_hat_rev_b"  (path ""  (reference "C402")  (unit 1)))) 
  (property "MPN" "CC0603KRX7R9BB104"  (at 345 230 0)  (effects  (font  (size 1.0 1.0))  (hide yes))) 
  (property "LCSC" "C14663"  (at 345 230 0)  (effects  (font  (size 1.0 1.0))  (hide yes))) 
  (property "Manufacturer" "YAGEO"  (at 345 230 0)  (effects  (font  (size 1.0 1.0))  (hide yes))) 
  (property "Datasheet" ""  (at 345 230 0)  (effects  (font  (size 1.0 1.0))  (hide yes))) 
  (property "Description" ""  (at 345 230 0)  (effects  (font  (size 1.0 1.0))  (hide yes)))) 
 (embedded_fonts no))
